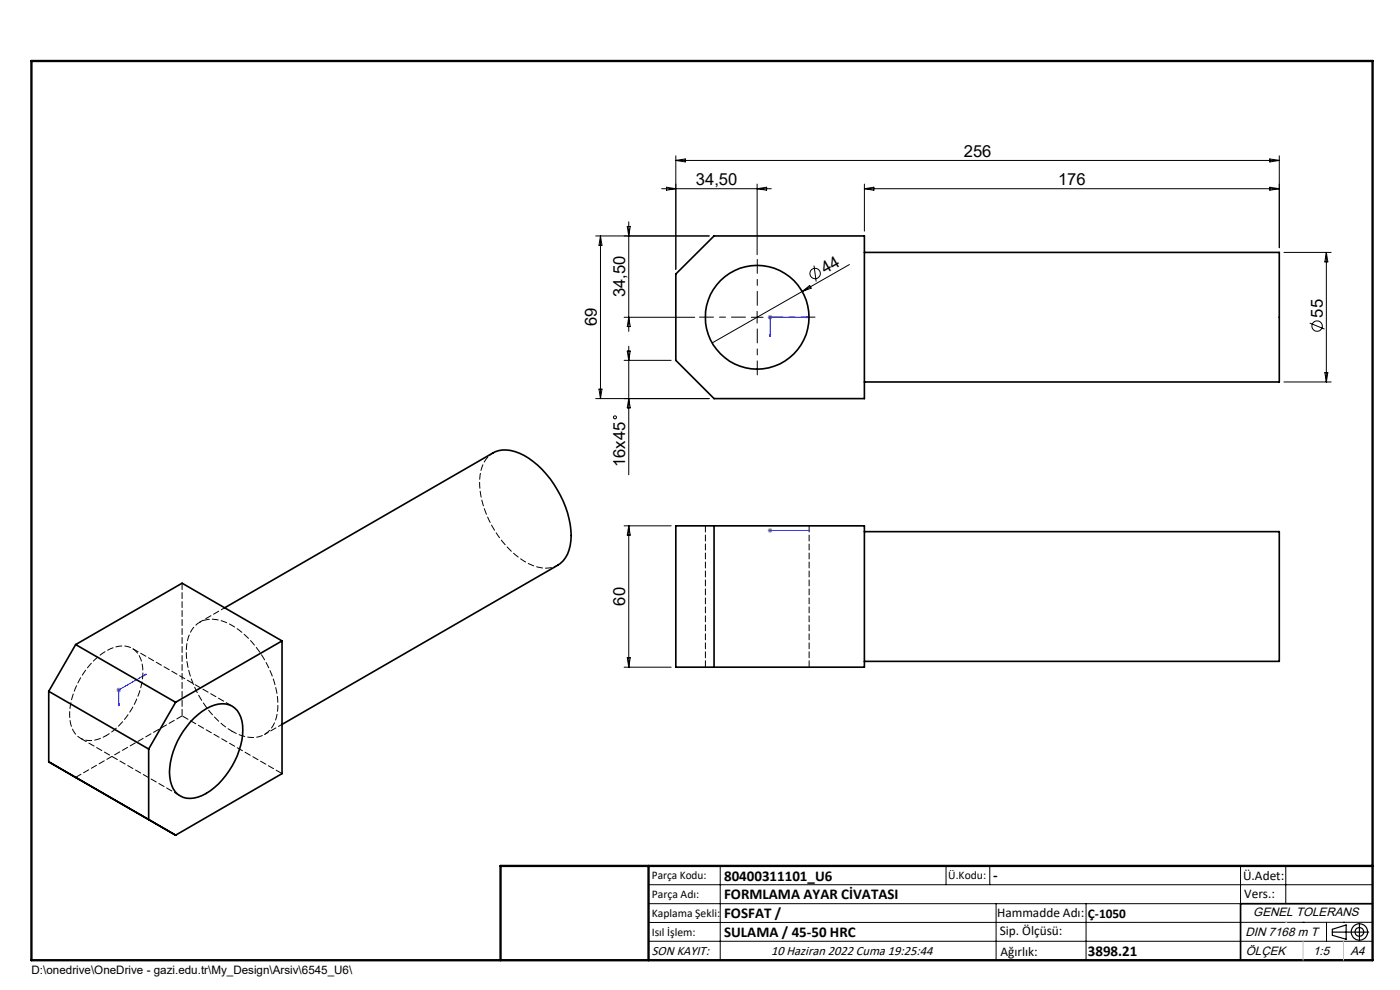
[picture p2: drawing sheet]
<svg xmlns="http://www.w3.org/2000/svg" width="297mm" height="210mm" viewBox="0 0 297 210" stroke-linecap="round" stroke-linejoin="round" font-family="sans-serif">
<g fill="none" stroke="#000" stroke-width=".21">
<path d="M141.4 39.7l2 .3-2 .3zM143.4 33v24.1M143.4 34h128M143.4 34l2-.3v.7zM160.6 39v15M183.4 39v10M269.4 39.7l2 .3-2 .3zM269.4 33.7l2 .3-2 .4zM271.4 33v19.6M126.4 50.1h24.1M127.4 50.1v34.5M127.4 50.1l.3 1.9h-.6z"/>
<path d="M133.1 48h.6l-.3 2.1zM133.4 47.1v23.2M140.4 40h23.2M160.6 40l2-.3v.6zM172.7 56.3l.4 3.4M180.2 56.1l-29.1 16.6M183.4 40h88M183.4 40l2-.3v.6zM272.4 53.5h10M281.4 53.5v27.5M281.4 53.5l.3 2.1h-.6zM132.4 67.3h15"/>
<path d="M132.4 76.4h10M133.1 74.5h.6l-.3 1.9zM133.4 67.3l.3 2h-.6zM133.4 73.4v27.3M159.4 67.3h2.5M160.6 66v2.5M170.2 61.8l1.6-1.2 .3 .5zM277.8 68.5l3.2 1.3M281.1 79h.6l-.3 2zM126.4 84.6h24.1M127.1 82.5h.6l-.3 2.1zM133.4 84.6l.3 1.9h-.6z"/>
<path d="M272.4 81h10M132.4 111.5h10M133.4 111.5v30M133.4 111.5l.3 2h-.6zM133.1 139.5h.6l-.3 2zM132.4 141.5h10M137.6 187.7h153.6M137.6 191.7h153.6M137.6 199.7h153.6M152.8 183.7v20M200.7 183.7v4M210 183.7v4"/>
<path d="M211.3 191.7v12M230.4 191.7v12M263.2 183.7v20M272.8 183.7v8M276.4 195.6h.1M281.4 195.6v4.1M285 195.6h.1M291.2 195.6l-153.6 .1"/>
<circle cx="172.9" cy="58" r="1.11"/>
<circle cx="279.4" cy="69.2" r="1.1"/>
<circle cx="130.5" cy="88.5" r=".32"/>
</g>
<g fill="none" stroke="#000" stroke-width=".25">
<path d="M282.6 197.7h7.8M282.6 197.1l3-.9v3l-3-.8zM288.4 195.8v3.8M106.2 203.7h185"/>
<circle cx="288.4" cy="197.7" r="1.74"/>
<circle cx="288.4" cy="197.7" r=".93"/>
</g>
<path d="M163.3 71h.2l-.1 .4zM171.2 67.2l.4 .1-.4 .1zM171.6 67.3h-8.2v4.1M163.3 112.5h.2zM163.4 112.5h.1M163.4 112.5h8.2M171.6 112.5h-.4h.4M25.1 149.4h.2l-.1 .3zM30.7 143.1l.3-.1-.3 .3zM31 143l-5.8 3.4v3.3" fill="none" stroke="#00f" stroke-width=".21"/>
<path d="M162.9 67.3h1M163 66.9l.7 .8M163.4 66.8v1M163.7 66.9l-.7 .8M162.9 112.5h1M163 112.2l.7 .7M163.4 112v1M163.7 112.2l-.7 .7M24.7 146.4h1M24.8 146l.7 .7M25.2 145.9v1M25.5 146l-.7 .7" fill="none" stroke="#808080" stroke-width=".21"/>
<path d="M158.1 67.3h-9.7M160.6 64.8v-9.8M160.6 69.8v9.7M163.1 67.3h9.8" fill="none" stroke="#000" stroke-width=".21" stroke-dasharray="15.2 1.3 1.3 1.3" stroke-dashoffset="12.3"/>
<path d="M291.2 191.7h-28v12" fill="none" stroke="#000" stroke-width=".35"/>
<path d="M6.7 12.9h284.5v190.8h-284.5zM137.6 183.7v20M291.2 183.7h-185v20" fill="none" stroke="#000" stroke-width=".5"/>
<path d="M276.4 199.7v4M285 199.7v4" fill="none" stroke="#c0c0c0" stroke-width=".21"/>
<path d="M272.8 195.6h.1" fill="none" stroke="#c0c0c0" stroke-width=".25"/>
<g fill="#00f">
<path d="M163.3 71h.2l-.1 .4zM171.2 67.2l.4 .1-.4 .1z"/>
<path d="M163.3 112.5h.2zM171.2 112.5h.4z"/>
<path d="M25.1 149.4h.2l-.1 .3zM30.7 143.1l.3-.1-.3 .3z"/>
</g>
<g fill="none" stroke="#000" stroke-width=".35">
<path d="M143.4 58.1l8.1-8h31.9v34.5h-31.9l-8.1-8.2zM183.4 53.5h88v27.5h-88M143.4 111.5h40v30h-40zM151.5 111.5v30M183.4 112.8h88v27.5h-88M16.1 136.7l-5.8 9.9M16.1 136.7l21.2 12.3M47.7 128.9l56.9-32.8a6.7 6.7 0 0 1 6.6 .5 21.7 21.7 0 0 1 10 17 6.9 6.9 0 0 1-2.9 6.3l-58.5 33.8M59.8 136v28.1l-22.5 13.1-27-15.6v-15M59.8 136l-22.5 13M59.8 136l-21.2-12.3-22.5 13M10.3 146.6l21.2 12.3"/>
<path d="M31.5 158.9v14.9M37.3 149l-5.8 9.9M41.2 152.3a8.6 8.6 0 0 1 6.7-3 4.5 4.5 0 0 1 3.6 4.5 16.7 16.7 0 0 1-8.6 15 4.5 4.5 0 0 1-6.2-1.5 10.1 10.1 0 0 1 0-7.8 18.5 18.5 0 0 1 4.5-7.2z"/>
<circle cx="160.6" cy="67.3" r="11"/>
</g>
<path d="M149.6 111.5v30M38.6 123.7v28.2M171.6 141.5v-30" fill="none" stroke="#000" stroke-width=".21" stroke-dasharray="1.3 .6" stroke-dashoffset="-.1"/>
<path d="M22.5 156a4.9 4.9 0 0 1-6.5-.4 8.6 8.6 0 0 1-.8-7.3 16.8 16.8 0 0 1 8.2-10.7 4.4 4.4 0 0 1 6.2 1.5 10.1 10.1 0 0 1 0 7.8 17.2 17.2 0 0 1-7.1 9.1" fill="none" stroke="#000" stroke-width=".21" stroke-dasharray="1.3 .6" stroke-dashoffset=".5"/>
<path d="M17 156.6l21.3 12.2M49.3 149.8l-21.3-12.3M59.8 164.1l-21.2-12.2" fill="none" stroke="#000" stroke-width=".21" stroke-dasharray="1.3 .6" stroke-dashoffset="-.2"/>
<path d="M38.6 151.9l-22.5 13" fill="none" stroke="#000" stroke-width=".21" stroke-dasharray="1.3 .6"/>
<path d="M118.3 119.9a6.4 6.4 0 0 1-6.1-.3 21.1 21.1 0 0 1-10.4-17.8 6.5 6.5 0 0 1 2.8-5.7M47.7 128.9l-5.3 3.1M56.1 155.8l3.7-2.2" fill="none" stroke="#000" stroke-width=".21" stroke-dasharray="1.3 .6" stroke-dashoffset=".4"/>
<path d="M49.2 155.1a6.5 6.5 0 0 0 7.6 .2 8.3 8.3 0 0 0 2.1-7.2 21.6 21.6 0 0 0-10.1-15.7 6.1 6.1 0 0 0-7.5 .4 9 9 0 0 0-1.6 7.5 21.8 21.8 0 0 0 9.5 14.8" fill="none" stroke="#000" stroke-width=".21" stroke-dasharray="1.3 .6" stroke-dashoffset=".3"/>
<g font-size="3.5">
<text x="204.5" y="33.2">256</text>
<text x="147.6" y="39.2">34,50</text>
<text x="224.5" y="39.2">176</text>
<text x="175.1" y="58.1" transform="rotate(-30 175.1 58.1)">44</text>
<text x="132.6" y="63" transform="rotate(-90 132.6 63)">34,50</text>
<text x="126.6" y="69.2" transform="rotate(-90 126.6 69.2)">69</text>
<text x="280.6" y="67.4" transform="rotate(-90 280.6 67.4)">55</text>
<text x="132.6" y="99.1" transform="rotate(-90 132.6 99.1)">16x45</text>
<text x="132.6" y="128.5" transform="rotate(-90 132.6 128.5)">60</text>
</g>
<g font-size="3.2">
<text x="153.6" y="186.8">80400311101_U6</text>
<text x="153.6" y="190.8">FORMLAMA AYAR CİVATASI</text>
<text x="210.7" y="186.6">-</text>
<text x="153.6" y="194.8">FOSFAT /</text>
<text x="153.6" y="198.8">SULAMA / 45-50 HRC</text>
<text x="230.8" y="202.8">3898.21</text>
</g>
<g font-size="2.8">
<text x="263.7" y="186.7">Ü.Adet:</text>
<text x="263.9" y="190.5">Vers.:</text>
<text x="211.5" y="194.5">Hammadde Adı:</text>
<text x="230.8" y="194.7">Ç-1050</text>
<text x="138.3" y="202.6">SON KAYIT:</text>
<text x="163.6" y="202.6">10 Haziran 2022 Cuma 19:25:44</text>
<text x="212.1" y="198.4">Sip. Ölçüsü:</text>
<text x="212.2" y="202.7">Ağırlık:</text>
</g>
<g font-size="2.6">
<text x="265.9" y="194.4">GENEL TOLERANS</text>
<text x="264.2" y="198.5">DIN 7168 m T</text>
<text x="264.3" y="202.6">ÖLÇEK</text>
<text x="278.5" y="202.6">1:5</text>
<text x="286.5" y="202.6">A4</text>
</g>
<g font-size="2.5">
<text x="138.3" y="186.4">Parça Kodu:</text>
<text x="138.3" y="190.5">Parça Adı:</text>
<text x="201.2" y="186.5">Ü.Kodu:</text>
<text x="138.3" y="194.5">Kaplama Şekli:</text>
<text x="138.3" y="198.6">Isıl İşlem:</text>
<text x="6.7" y="206.7">D:\onedrive\OneDrive - gazi.edu.tr\My_Design\Arsiv\6545_U6\</text>
</g>
</svg>
